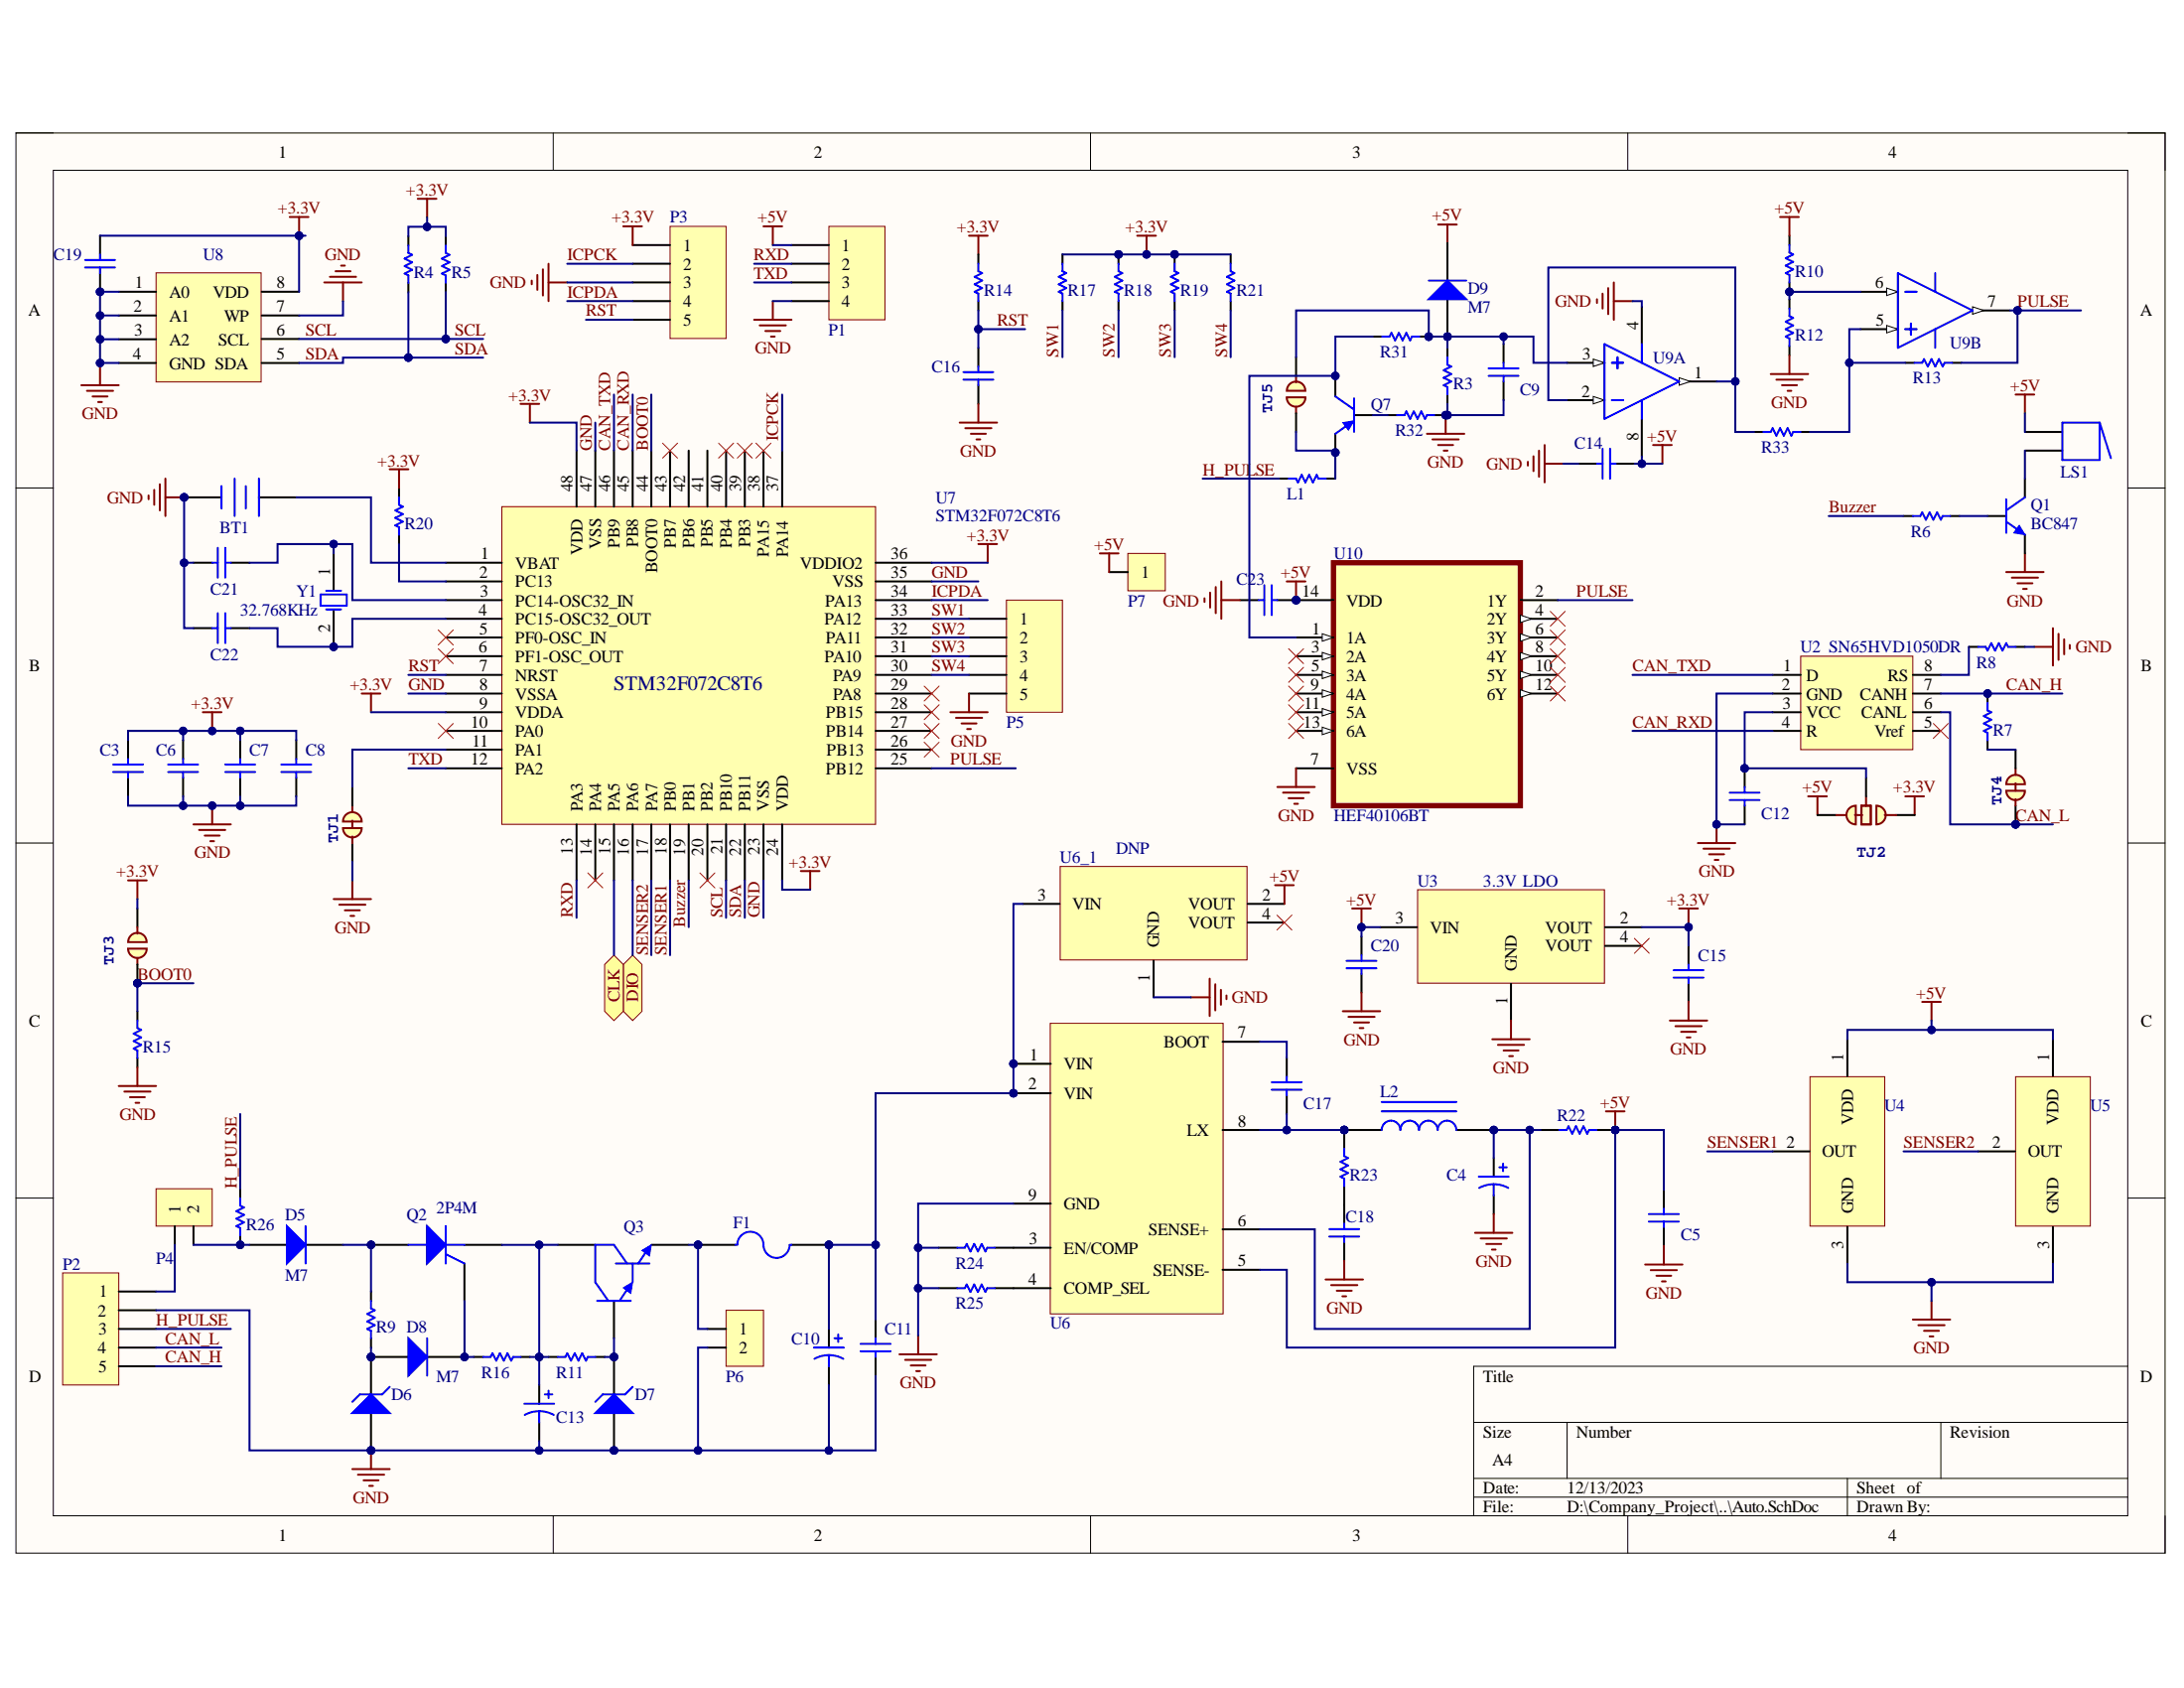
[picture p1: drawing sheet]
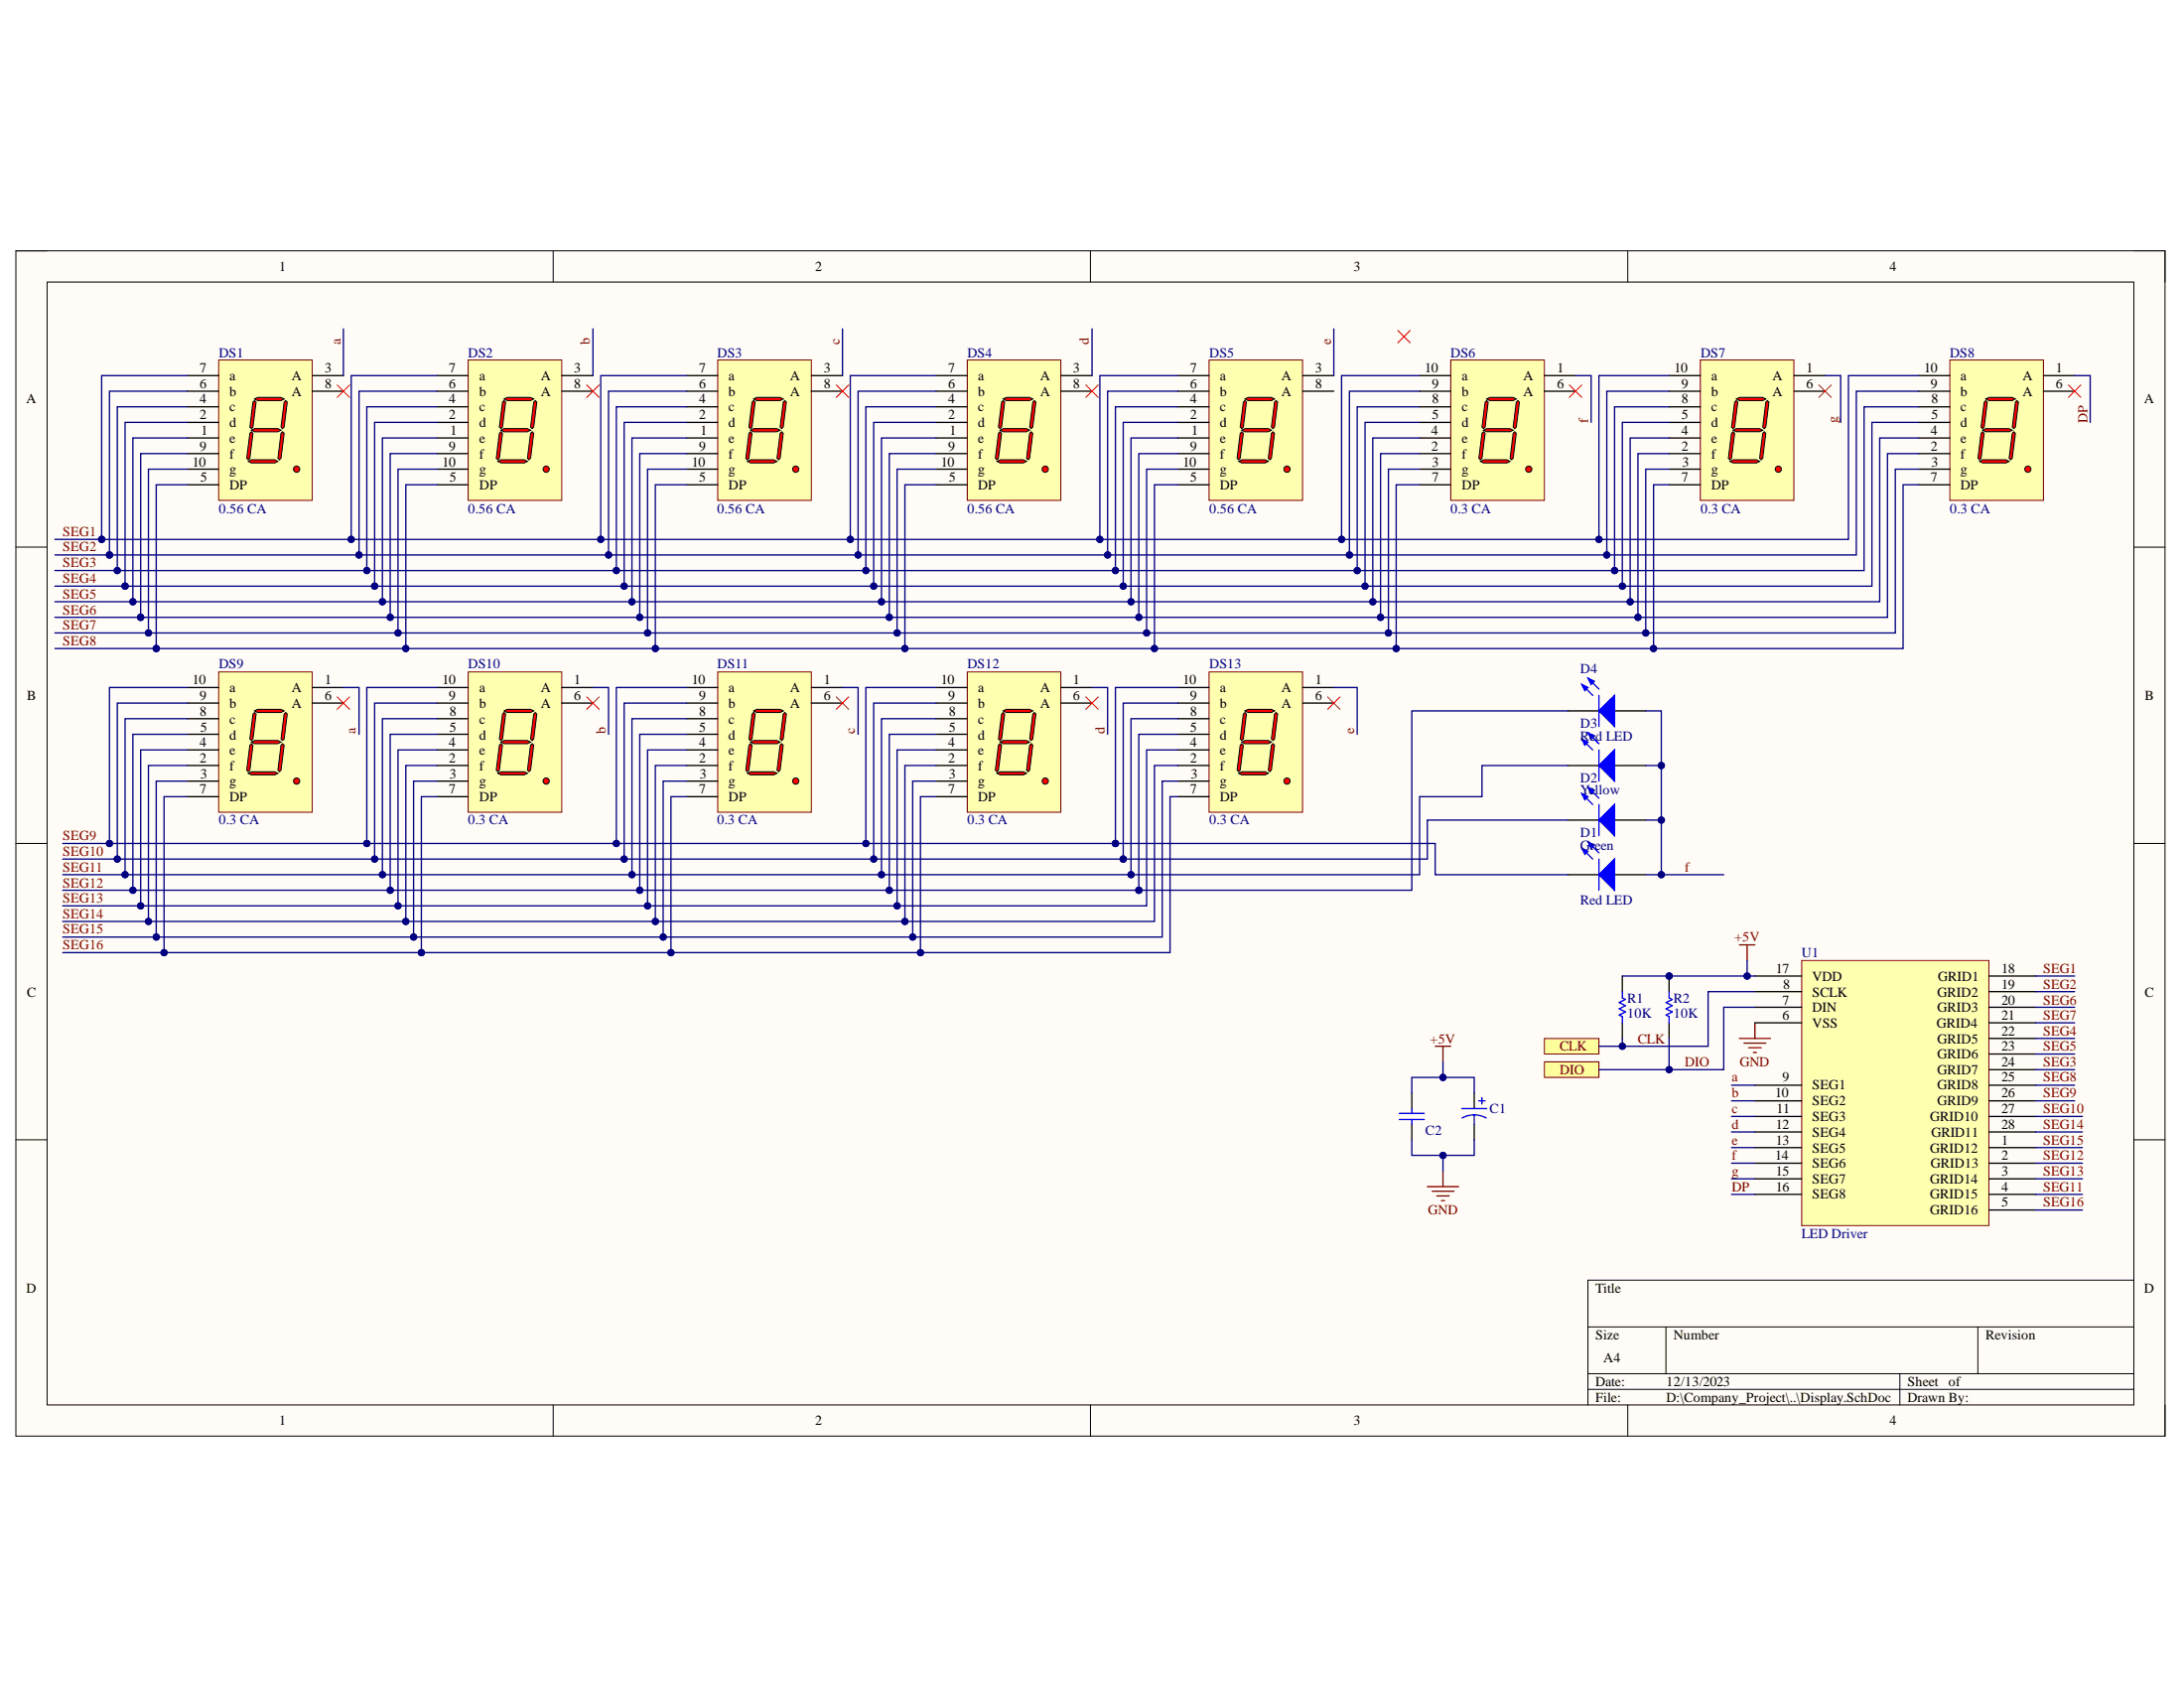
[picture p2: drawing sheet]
# Altium project Auto_OBD.PrjPCB
2 sheets, 107 parts. Net scope: flat (ports and power ports of the same name join across sheets).
Board files: Auto.PcbDoc, Auto Panel.PcbDoc
Sheets:
  Display.SchDoc
  Auto.SchDoc

## Sheet Display.SchDoc
size 350 x 193 mm; PageSetup: Record=PageOptions¦CenterHorizontal=True¦CenterVertical=True¦PrintScale=0.94¦XCorrection=1.00¦YCorrection=1.00¦PrintKind=1¦BorderSize=5000000¦LeftOffset=0¦BottomOffset=0¦Orientation=2¦PaperLength=1000¦PaperWidth=1000¦Scale=100¦PaperSource=7¦PrintQuality=600¦MediaType=1¦DitherType=10¦PaperKind=Letter¦PrintScaleMode=1

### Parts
C1  100uF/16V  [C10uF25V]  (value not drawn)
C2  0.1uF/50V  [C0603]  (value not drawn)
D1  Red LED  [LED-5mm]
D2  Green  [LED-5mm]
D3  Yellow  [LED-5mm]
D4  Red LED  [LED-5mm]
DS1  0.56 CA  [7Segment(0.56)]
DS2  0.56 CA  [7Segment(0.56)]
DS3  0.56 CA  [7Segment(0.56)]
DS4  0.56 CA  [7Segment(0.56)]
DS5  0.56 CA  [7Segment(0.56)]
DS6  0.3 CA  [7Segment(0.36)]
DS7  0.3 CA  [7Segment(0.36)]
DS8  0.3 CA  [7Segment(0.36)]
DS9  0.3 CA  [7Segment(0.36)]
DS10  0.3 CA  [7Segment(0.36)]
DS11  0.3 CA  [7Segment(0.36)]
DS12  0.3 CA  [7Segment(0.36)]
DS13  0.3 CA  [7Segment(0.36)]
R1  10K  [R0603]
R2  10K  [R0603]
U1  LED Driver  [SOP28]

### Ports
CLK, DIO

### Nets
+5V: C1.1 C2.2 R1.2 R2.2 U1.17(VDD)
GND: C1.2 C2.1 U1.6(VSS)
a: DS1.3(A) DS9.1(A) U1.9(SEG1)
b: DS2.3(A) DS10.1(A) U1.10(SEG2)
c: DS3.3(A) DS11.1(A) U1.11(SEG3)
CLK: R1.1 U1.8(SCLK) ; port CLK
d: DS4.3(A) DS12.1(A) U1.12(SEG4)
DIO: R2.1 U1.7(DIN) ; port DIO
DP: DS8.1(A) U1.16(SEG8)
e: DS5.3(A) DS13.1(A) U1.13(SEG5)
f: D1.1(A) D2.1(A) D3.1(A) D4.1(A) DS6.1(A) U1.14(SEG6)
g: DS7.1(A) U1.15(SEG7)
SEG1: DS1.7(a) DS2.7(a) DS3.7(a) DS4.7(a) DS5.7(a) DS6.10(a) DS7.10(a) DS8.10(a) U1.18(GRID1)
SEG2: DS1.6(b) DS2.6(b) DS3.6(b) DS4.6(b) DS5.6(b) DS6.9(b) DS7.9(b) DS8.9(b) U1.19(GRID2)
SEG3: DS1.4(c) DS2.4(c) DS3.4(c) DS4.4(c) DS5.4(c) DS6.8(c) DS7.8(c) DS8.8(c) U1.24(GRID7)
SEG4: DS1.2(d) DS2.2(d) DS3.2(d) DS4.2(d) DS5.2(d) DS6.5(d) DS7.5(d) DS8.5(d) U1.22(GRID5)
SEG5: DS1.1(e) DS2.1(e) DS3.1(e) DS4.1(e) DS5.1(e) DS6.4(e) DS7.4(e) DS8.4(e) U1.23(GRID6)
SEG6: DS1.9(f) DS2.9(f) DS3.9(f) DS4.9(f) DS5.9(f) DS6.2(f) DS7.2(f) DS8.2(f) U1.20(GRID3)
SEG7: DS1.10(g) DS2.10(g) DS3.10(g) DS4.10(g) DS5.10(g) DS6.3(g) DS7.3(g) DS8.3(g) U1.21(GRID4)
SEG8: DS1.5(DP) DS2.5(DP) DS3.5(DP) DS4.5(DP) DS5.5(DP) DS6.7(DP) DS7.7(DP) DS8.7(DP) U1.25(GRID8)
SEG9: D1.2(K) DS9.10(a) DS10.10(a) DS11.10(a) DS12.10(a) DS13.10(a) U1.26(GRID9)
SEG10: D2.2(K) DS9.9(b) DS10.9(b) DS11.9(b) DS12.9(b) DS13.9(b) U1.27(GRID10)
SEG11: D3.2(K) DS9.8(c) DS10.8(c) DS11.8(c) DS12.8(c) DS13.8(c) U1.4(GRID15)
SEG12: D4.2(K) DS9.5(d) DS10.5(d) DS11.5(d) DS12.5(d) DS13.5(d) U1.2(GRID13)
SEG13: DS9.4(e) DS10.4(e) DS11.4(e) DS12.4(e) DS13.4(e) U1.3(GRID14)
SEG14: DS9.2(f) DS10.2(f) DS11.2(f) DS12.2(f) DS13.2(f) U1.28(GRID11)
SEG15: DS9.3(g) DS10.3(g) DS11.3(g) DS12.3(g) DS13.3(g) U1.1(GRID12)
SEG16: DS9.7(DP) DS10.7(DP) DS11.7(DP) DS12.7(DP) DS13.7(DP) U1.5(GRID16)

Not connected (* = marked no-connect by the designer): DS1 8(A)*; DS2 8(A)*; DS3 8(A)*; DS4 8(A)*; DS5 8(A); DS6 6(A)*; DS7 6(A)*; DS8 6(A)*; DS9 6(A)*; DS10 6(A)*; DS11 6(A)*; DS12 6(A)*; DS13 6(A)*

## Sheet Auto.SchDoc
size A4

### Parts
BT1  3V  [Battery Holder(CR2032)]  (value not drawn)
C3  0.1uF/50V  [C0603]  (value not drawn)
C4  220uF/16V  [C220uF25V]  (value not drawn)
C5  0.1uF/50V  [C0603]  (value not drawn)
C6  0.1uF/50V  [C0603]  (value not drawn)
C7  0.1uF/50V  [C0603]  (value not drawn)
C8  0.1uF/50V  [C0603]  (value not drawn)
C9  0.1uF/50V  [C0603]  (value not drawn)
C10  1000uF/25V  [C1000uF25V]  (value not drawn)
C11  0.1uF/50V  [C0805]  (value not drawn)
C12  0.1uF/50V  [C0603]  (value not drawn)
C13  1000uF/50V  [C1000uF50V]  (value not drawn)
C14  0.1uF/50V  [C0603]  (value not drawn)
C15  10uF  [C0603]  (value not drawn)
C16  DNP  [C0603]  (value not drawn)
C17  0.1uF/50V  [C0603]  (value not drawn)
C18  3.3nF  [C0603]  (value not drawn)
C19  0.1uF/50V  [C0603]  (value not drawn)
C20  10uF  [C0603]  (value not drawn)
C21  22pF/50V  [C0603]  (value not drawn)
C22  22pF/50V  [C0603]  (value not drawn)
C23  0.1uF/50V  [C0603]  (value not drawn)
D5  M7  [DO-241]
D6  12V/1W  [LL-41]  (value not drawn)
D7  12V/1W  [LL-41]  (value not drawn)
D8  M7  [DO-241]
D9  M7  [SMA]
F1  750mA PTC  [1812(PTC Fuse)]  (value not drawn)
L1  Ferrite Bead  [R0603]  (value not drawn)
L2  22uH/1.8A  [Ferrite_Coil_22uH]  (value not drawn)
LS1  Buzzer  [Buzzer]  (value not drawn)
P1  2515-4  [HDR1X4]  (value not drawn)
P2  Wire Harness  [Connector_508_5pin]  (value not drawn)
P3  5 Pin Header  [HDR1X5]  (value not drawn)
P4  2515-2  [HDR1X2_2515]  (value not drawn)
P5  2515-5  [HDR1X5_2515]  (value not drawn)
P6  2515-2  [HDR1X2_2515]  (value not drawn)
P7  Header 1X1  [HDR1X1]  (value not drawn)
Q1  BC847  [SOT-23]
Q2  2P4M (20-40uA)  [DPAK_SOT423_252]
Q3  MJD122  [DPAK_SOT423_252]  (value not drawn)
Q7  BC857  [SOT-23]  (value not drawn)
R3  10K  [R0603]  (value not drawn)
R4  4.7K  [R0603]  (value not drawn)
R5  4.7K  [R0603]  (value not drawn)
R6  4.7K  [R0603]  (value not drawn)
R7  120R  [R0603]  (value not drawn)
R8  0R  [R0603]  (value not drawn)
R9  1K  [R1206]  (value not drawn)
R10  10K  [R0603]  (value not drawn)
R11  2.2K  [R1206]  (value not drawn)
R12  2.2K  [R0603]  (value not drawn)
R13  100K  [R0603]  (value not drawn)
R14  DNP  [R0603]  (value not drawn)
R15  10K  [R0603]  (value not drawn)
R16  2.2K  [R1206]  (value not drawn)
R17  DNP  [R0603]  (value not drawn)
R18  DNP  [R0603]  (value not drawn)
R19  DNP  [R0603]  (value not drawn)
R20  10K  [R0603]  (value not drawn)
R21  DNP  [R0603]  (value not drawn)
R22  0.062R  [R1210]  (value not drawn)
R23  3R3  [R0603]  (value not drawn)
R24  DNP  [R0603]  (value not drawn)
R25  DNP  [R0603]  (value not drawn)
R26  1K  [R1206]  (value not drawn)
R31  4.7K  [R0603]  (value not drawn)
R32  10K  [R0603]  (value not drawn)
R33  2.2K  [R0603]  (value not drawn)
TJ1  (no value)  [PAD_JUMPER_2_NC]  (no BOM)
TJ2  (no value)  [PAD_JUMPER_3_12NC]  (no BOM)
TJ3  (no value)  [PAD_JUMPER_2_NO]  (no BOM)
TJ4  (no value)  [PAD_JUMPER_2_NC]  (no BOM)
TJ5  JUMPER-PAD-2-NO_BY_TRACE  [PAD_JUMPER_2_NO]  (value not drawn)  (no BOM)
U2  SN65HVD1050DR  [SOIC-8N]
U3  3.3V  LDO  [SOT223]
U4  UHE4913G  [SOT-23 - Sensor]  (value not drawn)
U5  UHE4913G  [SOT-23 - Sensor]  (value not drawn)
U6  uP9602SW8  [SO PowerPAD]  (value not drawn)
U6_1  DNP  [SOT223]
U7  CH32V203C8T6  [TQFP48]
U8  24C02  [SOIC-8N]  (value not drawn)
U9  LM358  [SOIC-8N]  (value not drawn)  (parts A,B of 2)
U10  HEF40106  [SOIC127P600X175-14N]
Y1  32.768KHz  [Craystal_Radial_2x6]

### Ports
CLK (bidir), DIO (bidir)

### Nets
+3.3V: C3.2 C6.2 C7.2 C8.2 C15.2 C19.1 P3.1 R4.2 R5.2 R14.2 R17.2 R18.2 R19.2 R20.2 R21.2 TJ2.3 TJ3.2 U3.2(VOUT) U7.9(VDDA) U7.24(VDD) U7.36(VDDIO2) U7.48(VDD) U8.8(VDD)
+5V: C5.2 C14.2 C20.2 C23.2 D9.2(K) LS1.1 P1.1 P7.1 R10.2 R22.2 TJ2.1 U3.3(VIN) U4.1(VDD) U5.1(VDD) U6.5(SENSE-) U6_1.2(VOUT) U9.8(VCC) U10.14(VDD)
GND: BT1.2(-) C3.1 C4.2 C5.1 C6.1 C7.1 C8.1 C9.2 C10.2 C11.1 C12.1 C13.2 C14.1 C15.1 C16.2 C18.1 C19.2 C20.1 C21.2 C22.2 C23.1 D6.1(A) D7.1(A) P1.4 P2.2 P3.3 P5.5 P6.2 Q1.2(E) R3.2 R8.2 R12.2 R15.2 R24.1 R25.1 R32.1 TJ1.1 U2.2(GND) U3.1(GND) U4.3(GND) U5.3(GND) U6.9(GND) U6_1.1(GND) U7.8(VSSA) U7.23(VSS) U7.35(VSS) U7.47(VSS) U8.1(A0) U8.2(A1) U8.3(A2) U8.4(GND) U8.7(WP) U9.4(GND) U10.7(VSS)
BOOT0: R15.1 TJ3.1 U7.44(BOOT0)
Buzzer: R6.2 U7.19(PB1)
CAN_H: P2.5 R7.2 U2.7(CANH)
CAN_L: P2.4 TJ4.1 U2.6(CANL)
CAN_RXD: U2.4(R) U7.45(PB8)
CAN_TXD: U2.1(D) U7.46(PB9)
CLK: U7.15(PA5) ; port CLK
DIO: U7.16(PA6) ; port DIO
H_PULSE: L1.1 P2.3 R26.2
ICPCK: P3.2 U7.37(PA14)
ICPDA: P3.4 U7.34(PA13)
PULSE: R13.1 U7.25(PB12) U9.7(OUT) U10.2(1Y)
RST: C16.1 P3.5 R14.1 U7.7(NRST)
RXD: P1.2 U7.13(PA3)
SCL: R5.1 U7.21(PB10) U8.6(SCL)
SDA: R4.1 U7.22(PB11) U8.5(SDA)
SENSER1: U4.2(OUT) U7.18(PB0)
SENSER2: U5.2(OUT) U7.17(PA7)
SW1: P5.1 R17.1 U7.33(PA12)
SW2: P5.2 R18.1 U7.32(PA11)
SW3: P5.3 R19.1 U7.31(PA10)
SW4: P5.4 R21.1 U7.30(PA9)
TXD: P1.3 U7.12(PA2)
NetBT1_1: BT1.1(+) U7.1(VBAT)
NetC4_1: C4.1 L2.2 R22.1 U6.6(SENSE+)
NetC9_1: C9.1 D9.1(A) R3.1 R31.1 TJ5.2 U9.3(IN+)
NetC10_1: C10.1 C11.2 F1.2 U6.1(VIN) U6.2(VIN) U6_1.3(VIN)
NetC12_2: C12.2 TJ2.2 U2.3(VCC)
NetC13_1: C13.1 Q2.1(K) Q3.4(C) R11.2 R16.1
NetC17_1: C17.1 U6.7(BOOT)
NetC17_2: C17.2 L2.1 R23.2 U6.8(LX)
NetC18_2: C18.2 R23.1
NetC21_1: C21.1 U7.3(PC14-OSC32_IN) Y1.1(OSC1)
NetC22_1: C22.1 U7.4(PC15-OSC32_OUT) Y1.2(OSC2)
NetD5_1: D5.1(A) P4.2 R26.1
NetD5_2: D5.2(K) Q2.4(A) R9.2
NetD6_2: D6.2(K) D8.1(A) R9.1
NetD7_2: D7.2(K) Q3.1(B) R11.1
NetD8_2: D8.2(K) Q2.3(G) R16.2
NetF1_1: F1.1 P6.1 Q3.3(E)
NetL1_2: L1.2 Q7.2 TJ5.1
NetLS1_2: LS1.2 Q1.3(C)
NetP2_1: P2.1 P4.1
NetQ1_1: Q1.1(B) R6.1
NetQ7_1: Q7.1(B) R32.2
NetQ7_3: Q7.3(C) R31.2 U10.1(1A)
NetR7_1: R7.1 TJ4.1
NetR8_1: R8.1 U2.8(RS)
NetR10_1: R10.1 R12.1 U9.6(IN-)
NetR13_2: R13.2 R33.2 U9.5(IN+)
NetR20_1: R20.1 U7.2(PC13)
NetR24_2: R24.2 U6.3(EN/COMP)
NetR25_2: R25.2 U6.4(COMP_SEL)
NetR33_1: R33.1 U9.1(OUT) U9.2(IN-)
NetTJ1_1: TJ1.1 U7.11(PA1)

Not connected (* = marked no-connect by the designer): U2 5(Vref)*; U3 4(VOUT)*; U6_1 4(VOUT)*; U7 5(PF0-OSC_IN)* 6(PF1-OSC_OUT)* 10(PA0)* 14(PA4)* 20(PB2)* 26(PB13)* 27(PB14)* 28(PB15)* 29(PA8)* 38(PA15)* 39(PB3)* 40(PB4)* 41(PB5) 42(PB6) 43(PB7)*; U10 3(2A)* 4(2Y)* 5(3A)* 6(3Y)* 8(4Y)* 9(4A)* 10(5Y)* 11(5A)* 12(6Y)* 13(6A)*

## Nets that join several sheets
+5V: Display (5 pins), Auto (18 pins)
GND: Display (C1.2 C2.1 U1.6), Auto (54 pins)
CLK: Display (R1.1 U1.8), Auto (U7.15)
DIO: Display (R2.1 U1.7), Auto (U7.16)
